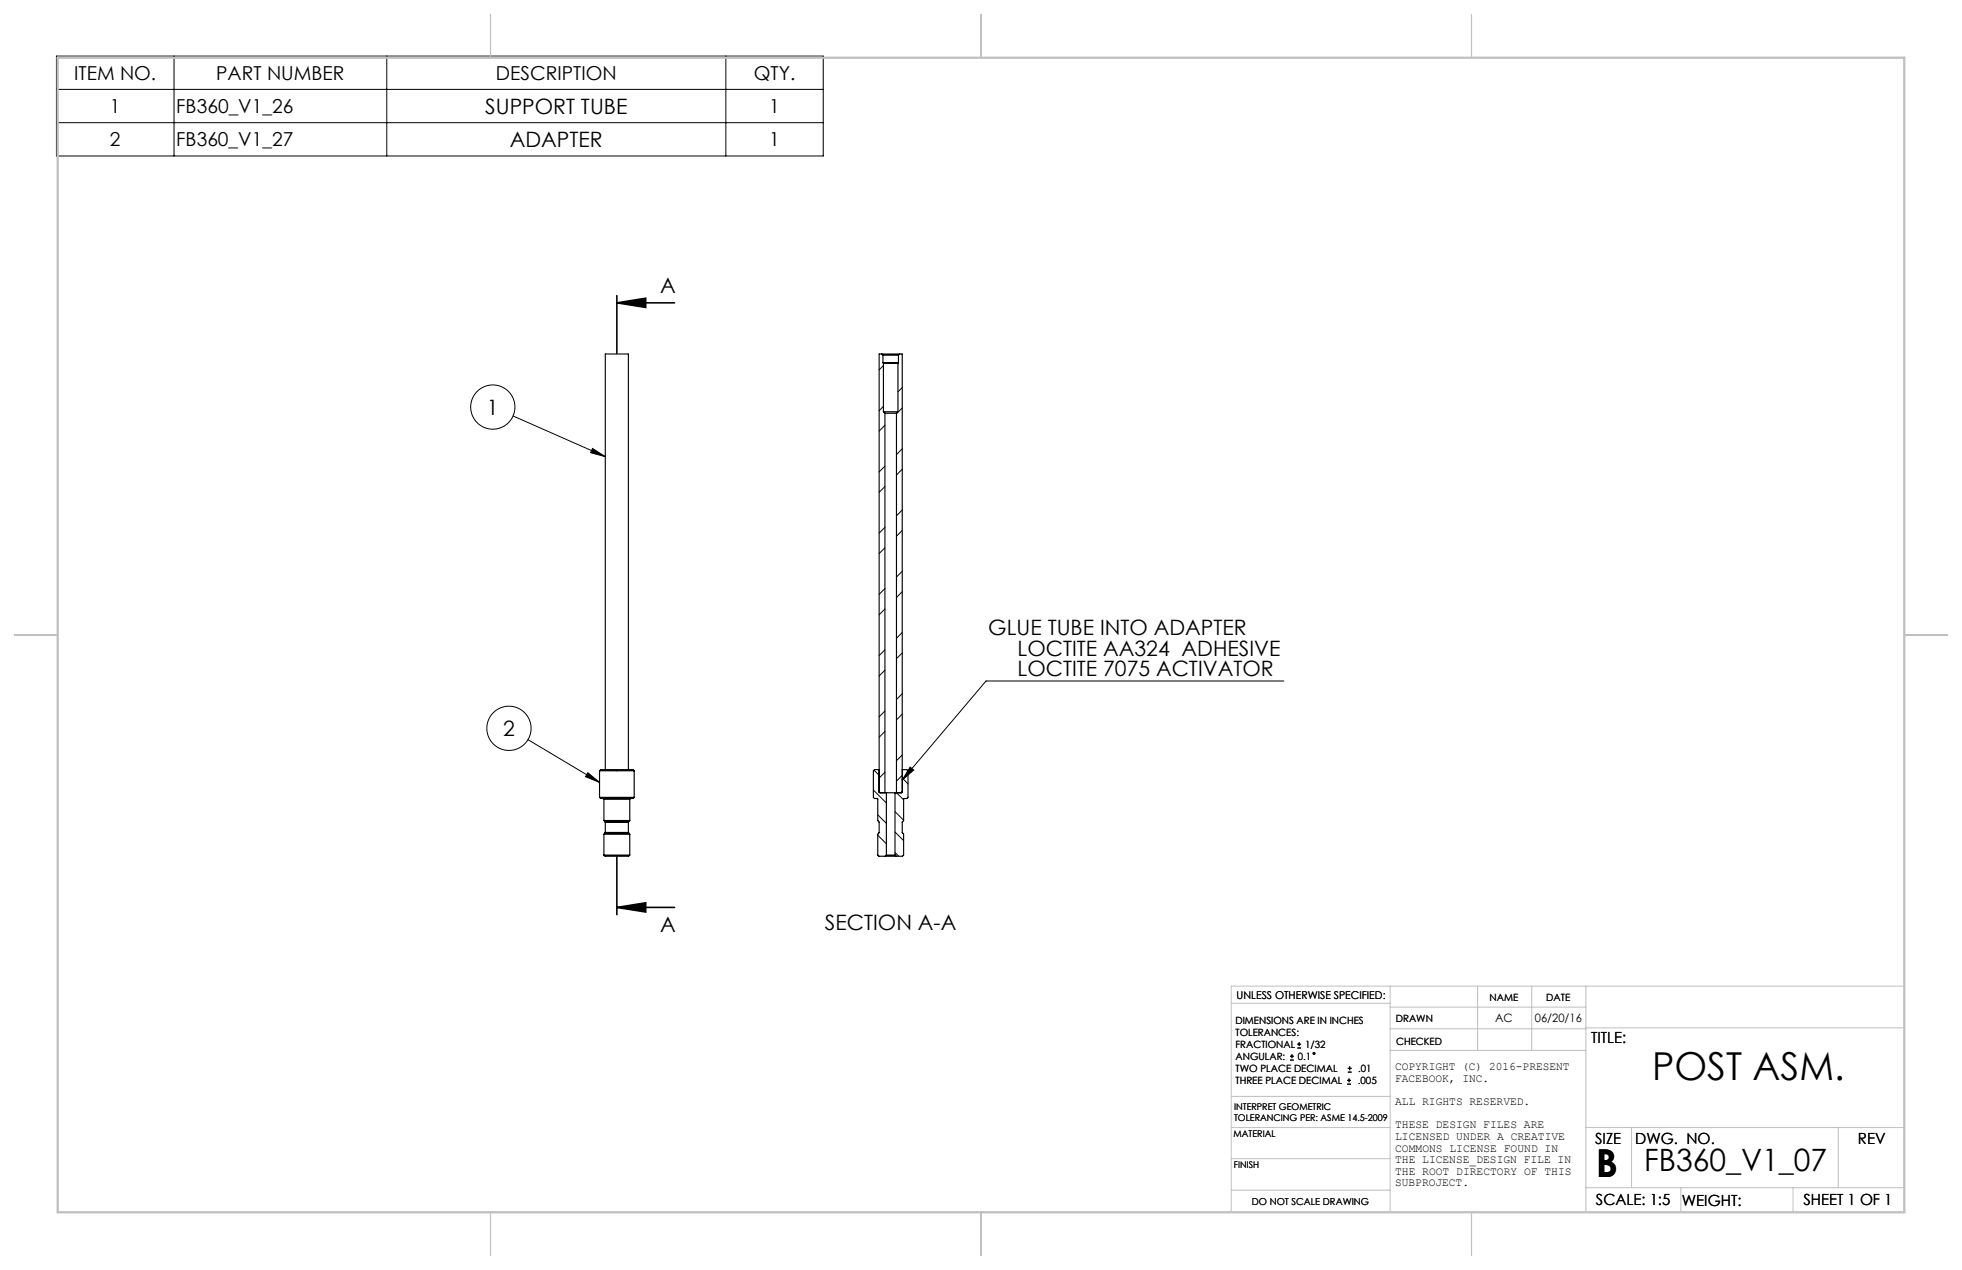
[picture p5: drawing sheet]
<svg xmlns="http://www.w3.org/2000/svg" width="432mm" height="279mm" viewBox="0 0 432 279" stroke-linecap="round" stroke-linejoin="round" font-family="sans-serif">
<g fill="none" stroke="#000" stroke-width=".22">
<path d="M12.4 12.3h168.8v22h-168.8zM12.4 19.7h168.8M38.3 12.3v22M85.1 12.3v22M159.8 12.3v22M12.4 27h168.8M112.9 91.5l20.3 9M130.4 98.7l2.8 1.8-3.2-.9zM194.4 89.4l-.9 .9M194.4 80.4l-.9 1M194.8 93.6l-1.3 1.2M198.6 85.3l-1 .9"/>
<path d="M198.6 98.7l-1.3 1.3M198.6 89.8l-1.3 1.2M194.8 102.5l-1.3 1.3M194.8 116l-1.3 1.3M194.8 107l-1.3 1.3M198.6 112.2l-1.3 1.3M198.6 103.2l-1.3 1.3M198.6 116.7l-1.3 1.3M194.8 129.5l-1.3 1.3M194.8 120.5l-1.3 1.3M194.8 134l-1.3 1.2M198.6 125.7l-1.3 1.2"/>
<path d="M198.6 139.1l-1.3 1.3M198.6 130.2l-1.3 1.2M194.8 143l-1.3 1.2M194.8 156.4l-1.3 1.3M194.8 147.4l-1.3 1.3M198.6 152.6l-1.3 1.3M198.6 143.6l-1.3 1.3M198.6 157.1l-1.3 1.3M282.5 149.8h-65.5l-18.4 21.8M116.2 162.7l15.7 9.4M129.4 170l2.5 2.1-3-1.2zM192.2 173.8l2.9 2.9"/>
<path d="M192.3 169.4l1.2 1.2M193.2 179.3l1.9 1.8M194.8 160.9l-1.3 1.3M194.8 174.4h-.1M194.8 169.9l-1.3 1.3M197 178.6l1.9 1.9M197.3 174.4l1.6 1.6M198.6 166.1l-1.3 1.3M198.6 170.6l-1.3 1.2M198.6 171.2l1.2 1.2M200.3 168.8l.8 .6-2.5 2.2zM193.2 183.7l1.9 1.9"/>
<path d="M197 187.5l.8 .9M197 183.1l1.9 1.8M283.9 233.2h.8M283.9 232.4h.8M284.3 232v.8M285.5 230.6h.8M285.5 229.7h.8M285.9 229.3v.8M296.5 238.5h.8M296.5 237.7h.8M296.6 235.9h.9M296.6 235h.9"/>
<path d="M296.9 237.3v.8M297 234.6v.8"/>
<circle cx="108.5" cy="89.6" r="4.9"/>
<circle cx="112" cy="160.2" r="4.9"/>
<circle cx="289.2" cy="231.7" r=".21"/>
</g>
<path d="M135.8 66.6l6.3-1v2zM135.8 66.6h12.7M135.8 65v12.7M135.8 199.6l6.3-1v2zM135.8 188.5v12.7M135.8 199.6h12.7" fill="none" stroke="#000" stroke-width=".35"/>
<g fill="none" stroke="#c0c0c0" stroke-width=".22">
<path d="M305.9 217v49.7M325.2 217v14.1M337.1 217v14.1M349 217v49.7M419.1 217h-148.1v49.7M271 220.7h34.9M305.9 231.1h43.1M305.9 226.3h43.1M305.9 221.6h43.1M349 226.1h70.1M271 248.1h35.1M271 254.9h34.9"/>
<path d="M271 241.2h35.1M349 248.1h70.1M359.1 248.1v13.2M404.6 248.1v13.2M271 261.8h34.9M349 261.3h70.1M369.9 261.3v5.4M394.6 261.3v5.4"/>
</g>
<path d="M107.9 3.2v9.5M215.9 3.2v9.5M323.8 3.2v9.5M3.2 139.7h9.5M419.1 139.7h9.5M107.9 266.7v9.5M215.9 266.7v9.5M323.8 266.7v9.5" fill="none" stroke="#c0c0c0" stroke-width=".25"/>
<path d="M12.7 12.7h406.4v254h-406.4z" fill="none" stroke="#c0c0c0" stroke-width=".5"/>
<g fill="#000">
<path d="M135.8 66.6l6.3-1v2zM135.8 199.6l6.3-1v2z"/>
<path d="M130.4 98.7l2.8 1.8-3.2-.9zM129.4 170l2.5 2.1-3-1.2zM200.3 168.8l.8 .6-2.5 2.2z"/>
</g>
<g fill="none" stroke="#000" stroke-width=".25">
<path d="M194.1 77.9h3.9M194.1 77.9h-.6v96.2l.2 .3M194.1 77.9l.2 .2M194.3 78.1h3.4M194.3 79.8h3.4M194.3 78.1v1.7M194.3 79.8l.1 .1M194.4 79.9h3.2M194.4 79.9v10.7M197.6 79.9v10.7M197.7 79.8l-.1 .1M197.7 78.1v1.7"/>
<path d="M198 77.9h.6v96.4M198 77.9l-.3 .2M194.4 90.6h3.2M194.4 90.6l.4 .3M194.8 90.9h2.5M194.8 90.9v83.5M197.3 90.9v83.5M197.6 90.6l-.3 .3M131.9 169.6h7.7M131.9 169.6a2.36 2.36 0 0 1 1.9-.3h3.9a2.36 2.36 0 0 1 1.9 .3M131.9 175.4a2.36 2.36 0 0 0 1.9 .3h3.9a2.36 2.36 0 0 0 1.9-.3M131.9 175.4h7.7"/>
<path d="M131.9 169.6v5.8M132.8 175.7l.1 .1M132.9 175.8h5.7M132.9 175.8v4.7M133.2 169.3v-91.4h5.1v91.4M138.6 175.8v4.7M138.8 175.7l-.2 .1M139.6 169.6v5.8M193.5 174.3l.1 .1h1.5M193.5 174.3h.1M193.5 169.3v5M193.5 169.3h-1l-.3 .3v5.8l.3 .3h.6l.1 .1v4.7l.3 .4v2.3l-.3 .3v4.6l.2 .3h1.4"/>
<path d="M195.1 174.4h1.9M195.1 174.4v13.7M197 174.4v13.7M198.5 174.3h.1M198.6 169.3h1l.2 .3v5.8l-.2 .3h-.6l-.1 .1v4.7l-.3 .4v2.3l.3 .3v4.6l-.3 .3h-1.4M198.6 174.1l-.3 .3M198.6 174.3l-.2 .1h-1.4M132.9 183.5h5.7M132.9 188.1a1.72 1.72 0 0 0 1.6 .3h2.5a1.72 1.72 0 0 0 1.6-.3M132.9 188.1h5.7M132.9 180.5h5.7M132.9 183.5v4.6"/>
<path d="M132.9 180.5l.2 .3M133.1 180.8l.1 .1M133.1 183.3h5.3M133.1 180.8h5.3M133.1 183.3l-.2 .2M133.2 183.1l-.1 .2M133.2 183.1h5.1M133.2 180.9h5.1M133.2 180.9v2.2M138.3 183.1l.1 .2M138.3 180.9v2.2M138.4 180.8l-.1 .1"/>
<path d="M138.4 183.3l.2 .2M138.6 183.5v4.6M138.6 180.5l-.2 .3M194.8 188.4h2.4M195.1 188.1h1.9M195.1 188.1l-.3 .3M197 188.1l.2 .3"/>
</g>
<g font-size="8.5">
<text x="363.6" y="237.7">POST ASM.</text>
<text x="351.3" y="259">B</text>
</g>
<text font-size="6.8" x="361.9" y="257.6">FB360_V1_07</text>
<g font-size="4.7">
<text x="106.8" y="25">SUPPORT TUBE</text>
<text x="112.2" y="32.3">ADAPTER</text>
<text x="145.3" y="64.5">A</text>
<text x="107.2" y="91.2">1</text>
<text x="217.5" y="139.7">GLUE TUBE INTO ADAPTER</text>
<text x="224" y="148.8">LOCTITE 7075 ACTIVATOR</text>
<text x="224" y="144.3">LOCTITE AA324 ADHESIVE</text>
<text x="110.7" y="161.9">2</text>
<text x="145.3" y="205">A</text>
<text x="181.6" y="204.7">SECTION A-A</text>
</g>
<g font-size="4.2">
<text x="16.3" y="17.5">ITEM NO.</text>
<text x="47.6" y="17.5">PART NUMBER</text>
<text x="109.2" y="17.5">DESCRIPTION</text>
<text x="165.9" y="17.5">QTY.</text>
<text x="24.2" y="24.9">1</text>
<text x="38.8" y="24.9">FB360_V1_26</text>
<text x="169.3" y="24.9">1</text>
<text x="24.2" y="32.2">2</text>
<text x="38.8" y="32.2">FB360_V1_27</text>
<text x="169.3" y="32.2">1</text>
</g>
<g font-size="3.4">
<text x="350.2" y="229.5">TITLE:</text>
<text x="351.1" y="251.6">SIZE</text>
<text x="359.9" y="251.6">DWG. NO.</text>
<text x="408.9" y="251.7">REV</text>
<text x="351.2" y="265.2">SCALE: 1:5</text>
<text x="370.1" y="265.3">WEIGHT:</text>
<text x="396.9" y="265.2">SHEET 1 OF 1</text>
</g>
<g font-size="2.5">
<text x="329" y="224.8">AC</text>
<text x="337.8" y="224.9">06/20/16</text>
<text x="307" y="235.5">COPYRIGHT (C) 2016-PRESENT</text>
<text x="307" y="238">FACEBOOK, INC.</text>
<text x="307" y="243.1">ALL RIGHTS RESERVED.</text>
<text x="307" y="248.2">THESE DESIGN FILES ARE</text>
<text x="307" y="250.8">LICENSED UNDER A CREATIVE</text>
<text x="307" y="253.3">COMMONS LICENSE FOUND IN</text>
<text x="307" y="255.9">THE LICENSE_DESIGN FILE IN</text>
<text x="307" y="258.5">THE ROOT DIRECTORY OF THIS</text>
<text x="307" y="261">SUBPROJECT.</text>
</g>
<text font-size="2.4" x="272.2" y="219.7">UNLESS OTHERWISE SPECIFIED:</text>
<g font-size="2.2">
<text x="327.8" y="220.1">NAME</text>
<text x="340.3" y="220.2">DATE</text>
<text x="271.9" y="225.3">DIMENSIONS ARE IN INCHES</text>
<text x="271.9" y="227.9">TOLERANCES:</text>
<text x="307.2" y="224.9">DRAWN</text>
<text x="271.9" y="230.6">FRACTIONAL</text>
<text x="271.9" y="233.2">ANGULAR:</text>
<text x="285.6" y="233.2">0.1</text>
<text x="287.2" y="230.6">1/32</text>
<text x="307.3" y="229.8">CHECKED</text>
<text x="271.9" y="235.9">TWO PLACE DECIMAL</text>
<text x="271.9" y="238.5">THREE PLACE DECIMAL</text>
<text x="298.8" y="238.5">.005</text>
<text x="298.9" y="235.9">.01</text>
</g>
<text font-size="2.1" x="275.5" y="265.1">DO NOT SCALE DRAWING</text>
<g font-size="2">
<text x="271.6" y="244.1">INTERPRET GEOMETRIC</text>
<text x="271.5" y="250.2">MATERIAL</text>
<text x="271.6" y="246.6">TOLERANCING PER: ASME 14.5-2009</text>
<text x="271.5" y="257">FINISH</text>
</g>
</svg>
